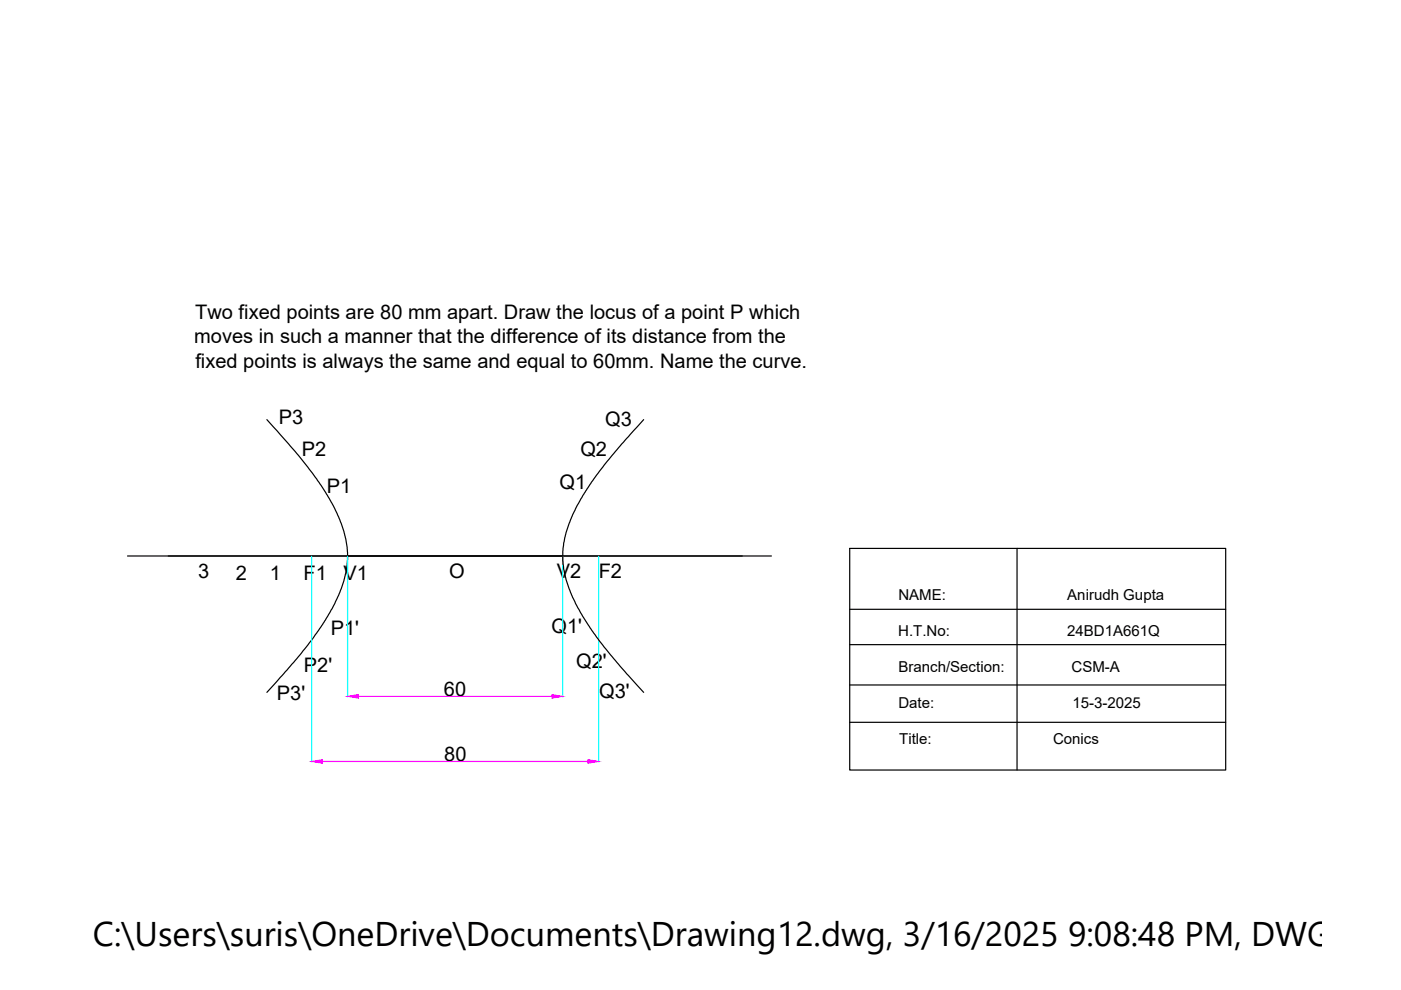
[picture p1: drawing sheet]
<svg xmlns="http://www.w3.org/2000/svg" width="297mm" height="210mm" viewBox="0 0 297 210" stroke-linecap="round" stroke-linejoin="round" font-family="sans-serif">
<!-- layer: 0 -->
<path d="M56.6 89l7.4 8.4 3.2 4.2 2.2 3.4 1.6 2.9 1.3 3 1 3.3 .4 2.9-.1 2.6-.7 3.4-1.1 3-1.4 3-2 3.3-3.1 4.4-3 3.6-5.7 6.4M136.5 89l-7.7 8.8-3.4 4.5-1.8 2.7-1.6 2.9-1.3 3-1 3.1-.4 2.9 .1 2.6 .6 3.3 1.4 3.8 1.6 3.2 2.1 3.3 3 4.1 4.8 5.7 3.6 3.9M27 117.9h136.6M180.2 116.3h79.7v47h-79.7zM215.6 116.3v47M180.2 129.2h79.7M180.2 136.7h79.7M180.2 145.2h79.7M180.2 153.1h79.7" fill="none" stroke="#000" stroke-width=".25"/>
<path d="M66.1 117.9v43.7M73.7 117.9v29.9M119.3 117.9v29.9M126.9 117.9v43.7" fill="none" stroke="#0ff" stroke-width=".25"/>
<path d="M76 147.6h41M68.4 161.4h56.3" fill="none" stroke="#f0f" stroke-width=".25"/>
<g fill="#f0f" stroke="#f0f" stroke-width=".21">
<path d="M73.7 147.6l2.3-.3v.7z"/>
<path d="M117 147.3l2.3 .3-2.3 .4z"/>
<path d="M66.1 161.4l2.3-.3v.7z"/>
<path d="M124.7 161.1l2.2 .3-2.2 .4z"/>
</g>
<text font-size="7.3" x="19.7" y="200.6">C:\Users\suris\OneDrive\Documents\Drawing12.dwg, 3/16/2025 9:08:48 PM, DWG To P</text>
<g font-size="4.3">
<text x="41.4" y="67.7">Two fixed points are 80 mm apart. Draw the locus of a point P which</text>
<text x="41.2" y="72.8">moves in such a manner that the difference of its distance from the</text>
<text x="41.4" y="77.9">fixed points is always the same and equal to 60mm. Name the curve.</text>
<text x="59.1" y="89.9">P3</text>
<text x="128.3" y="90.3">Q3</text>
<text x="64" y="96.7">P2</text>
<text x="123" y="96.7">Q2</text>
<text x="69.3" y="104.5">P1</text>
<text x="118.6" y="103.7">Q1</text>
<text x="42" y="122.6">3</text>
<text x="50" y="123">2</text>
<text x="57.2" y="123">1</text>
<text x="64.4" y="123">F1</text>
<text x="72.8" y="123">V1</text>
<text x="95.2" y="122.6">O</text>
<text x="118.1" y="122.6">V2</text>
<text x="126.9" y="122.6">F2</text>
<text x="70.1" y="134.7">P1'</text>
<text x="116.9" y="134.3">Q1'</text>
<text x="64.4" y="142.5">P2'</text>
<text x="122.2" y="141.7">Q2'</text>
<text x="58.7" y="148.5">P3'</text>
<text x="94.1" y="147.5">60</text>
<text x="127" y="148.1">Q3'</text>
<text x="94.2" y="161.3">80</text>
</g>
<g font-size="3.2">
<text x="190.5" y="127.2">NAME:</text>
<text x="226.3" y="127.2">Anirudh Gupta</text>
<text x="190.4" y="134.8">H.T.No:</text>
<text x="226.2" y="134.8">24BD1A661Q</text>
<text x="190.5" y="142.5">Branch/Section:</text>
<text x="227.2" y="142.5">CSM-A</text>
<text x="190.5" y="150.1">Date:</text>
<text x="227.4" y="150.1">15-3-2025</text>
<text x="190.7" y="157.7">Title:</text>
<text x="223.3" y="157.7">Conics</text>
</g>
</svg>
